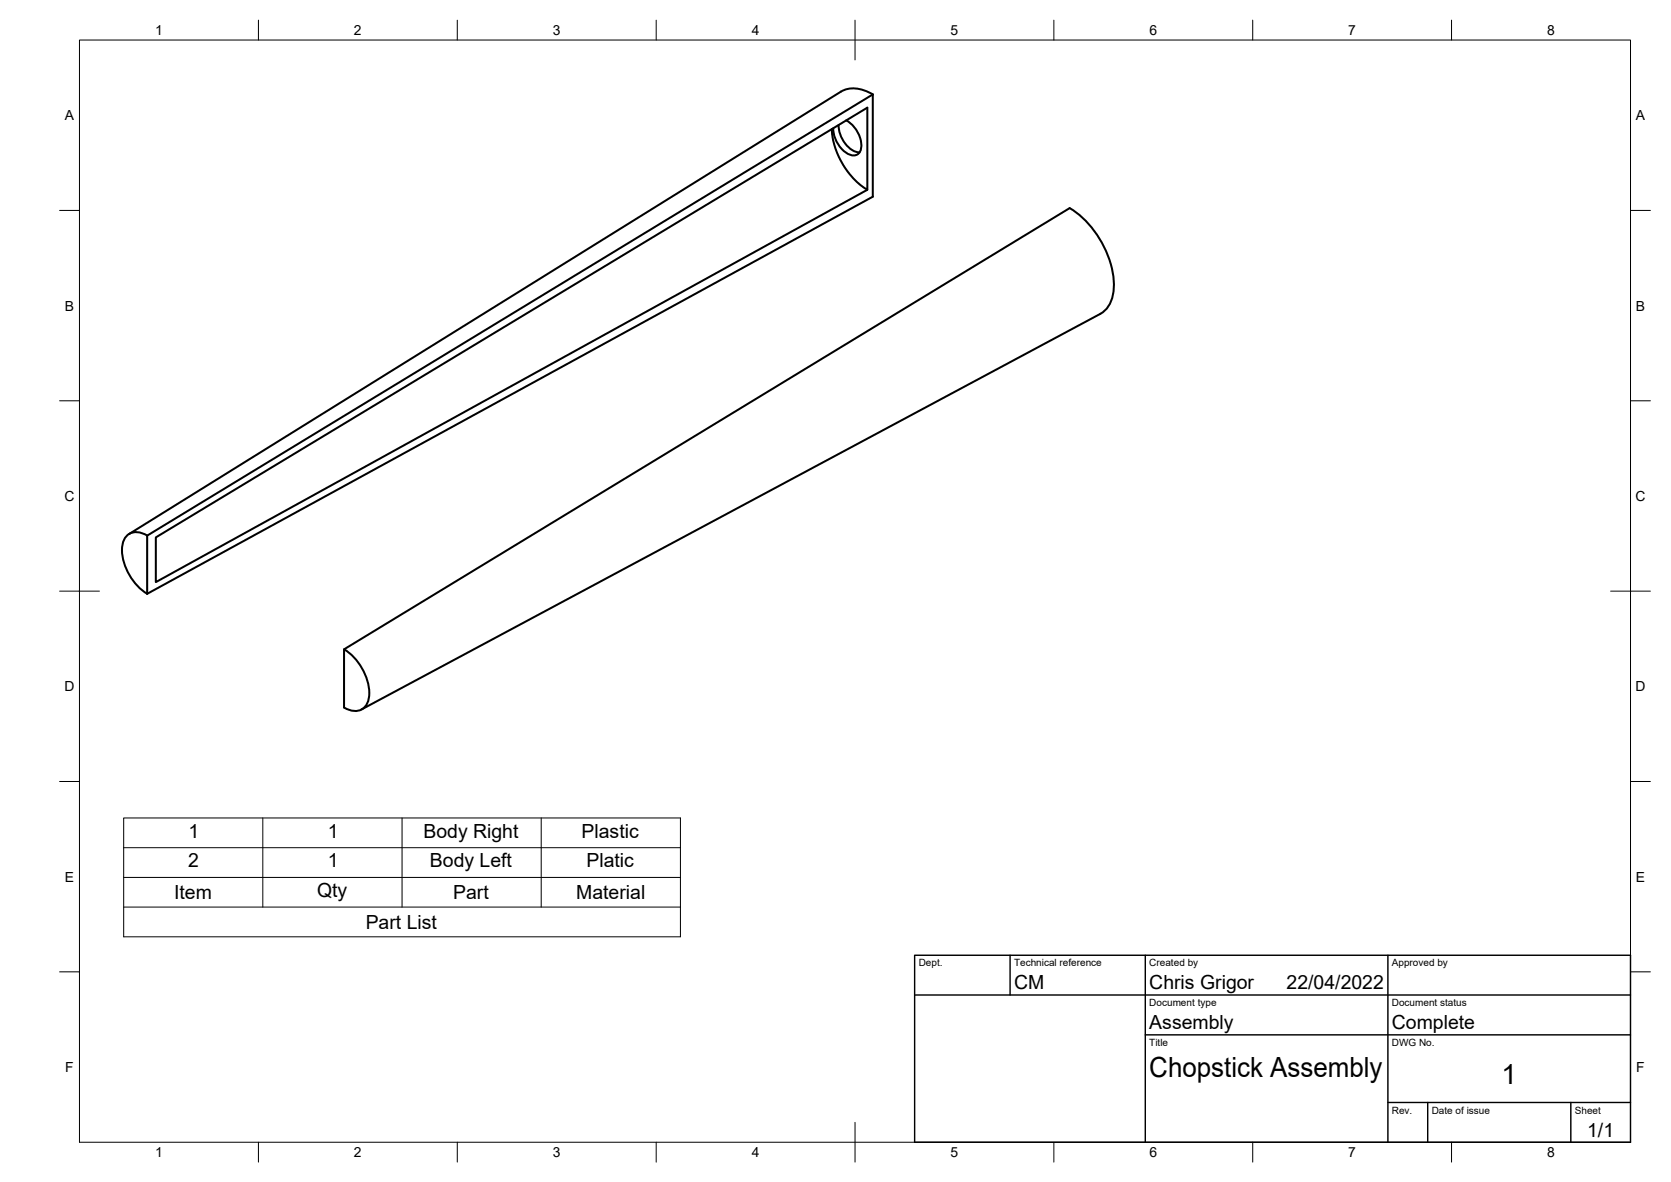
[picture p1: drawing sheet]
<svg xmlns="http://www.w3.org/2000/svg" width="420mm" height="297mm" viewBox="0 0 420 297" stroke-linecap="round" stroke-linejoin="round" font-family="sans-serif">
<!-- layer: Visible -->
<path d="M209.1 32.4l.3 2.7 .7 2.2 1.9 4.1 2.5 3.4 1.7 1.5 1.9 1.4v-20.6l-178.9 108v11.2l178.9-98.6M210.9 31.4a7.3 7.3 0 0 0 4.7 6.9h.5M212.8 30.3a7.4 7.4 0 0 1 3.7 7.2 2.15 2.15 0 0 1-3.7 .9 7.8 7.8 0 0 1-3.3-6.2M219.5 23.7a7.9 7.9 0 0 0-8-.7l-179.1 111.2M268.9 52.3l-182.4 110.9v14.6a4.1 4.1 0 0 0 5.3-.3 8 8 0 0 0 .2-7.5 13.9 13.9 0 0 0-5.5-6.8M269 52.3a24.5 24.5 0 0 1 11.1 19.5 7.7 7.7 0 0 1-3.4 7.1l-185.8 99.4M37 134.6l182.5-110.9v25.7l-182.5 99.8M37 134.6v14.6M37 134.6a4.1 4.1 0 0 0-5.3 .2 8 8 0 0 0-.2 7.6 13.9 13.9 0 0 0 5.5 6.8" fill="none" stroke="#000" stroke-width=".51"/>
<!-- layer: Border -->
<g fill="none" stroke="#000" stroke-width=".25">
<path d="M20 10.1h390v276.9h-390zM65 5.1v5M115 5.1v5M165 5.1v5M215 5.1v10M265 5.1v5M315 5.1v5M365 5.1v5M15 52.9h5M410 52.9h5M15 100.7h5M410 100.7h5"/>
<path d="M15 148.6h10M405 148.6h10M15 196.4h5M410 196.4h5M15 244.2h5M410 244.2h5M65 287v5M115 287v5M165 287v5M215 282.1v9.9M265 287v5M315 287v5"/>
<path d="M365 287v5"/>
</g>
<!-- layer: TitleBlock -->
<path d="M230 240.1h180v46.9h-180zM230 250h180M254 240.1v9.9M288 240.1v46.9M349 240.1v46.9M288 260.1h122M349 277.1h61M359 277.1v9.9M395 277.1v9.9" fill="none" stroke="#000" stroke-width=".36"/>
<!-- layer: BOM -->
<path d="M31.1 205.6h140v29.8h-140zM31.1 213h140M66.1 205.6v22.4M101.1 205.6v22.4M136.1 205.6v22.4M31.1 228h140M31.1 220.5h140" fill="none" stroke="#000" stroke-width=".25"/>
<g font-size="7">
<text x="289" y="270.6">Chopstick Assembly</text>
<text x="377.5" y="272.3">1</text>
</g>
<g font-size="4.9">
<text x="47.4" y="210.5">1</text>
<text x="82.4" y="210.5">1</text>
<text x="106.5" y="210.5">Body Right</text>
<text x="146.2" y="210.5">Plastic</text>
<text x="47.3" y="217.9">2</text>
<text x="82.4" y="217.9">1</text>
<text x="108.1" y="218">Body Left</text>
<text x="147.4" y="217.9">Platic</text>
<text x="43.8" y="225.9">Item</text>
<text x="79.7" y="225.5">Qty</text>
<text x="113.9" y="225.9">Part</text>
<text x="144.9" y="225.9">Material</text>
<text x="91.9" y="233.4">Part List</text>
<text x="255" y="248.5">CM</text>
<text x="289" y="248.5">Chris Grigor</text>
<text x="323.5" y="248.5">22/04/2022</text>
<text x="289" y="258.6">Assembly</text>
<text x="350" y="258.6">Complete</text>
<text x="399.1" y="285.7">1/1</text>
</g>
<g font-size="3.5">
<text x="39" y="8.8">1</text>
<text x="89" y="8.8">2</text>
<text x="139" y="8.8">3</text>
<text x="189" y="8.8">4</text>
<text x="239" y="8.8">5</text>
<text x="289" y="8.8">6</text>
<text x="339" y="8.8">7</text>
<text x="389" y="8.8">8</text>
<text x="16.3" y="30.2">A</text>
<text x="411.3" y="30.2">A</text>
<text x="16.3" y="78">B</text>
<text x="411.3" y="78">B</text>
<text x="16.2" y="125.9">C</text>
<text x="411.2" y="125.9">C</text>
<text x="16.2" y="173.7">D</text>
<text x="411.2" y="173.7">D</text>
<text x="16.3" y="221.6">E</text>
<text x="411.3" y="221.6">E</text>
<text x="16.4" y="269.4">F</text>
<text x="411.4" y="269.4">F</text>
<text x="39" y="290.8">1</text>
<text x="89" y="290.8">2</text>
<text x="139" y="290.8">3</text>
<text x="189" y="290.8">4</text>
<text x="239" y="290.8">5</text>
<text x="289" y="290.8">6</text>
<text x="339" y="290.8">7</text>
<text x="389" y="290.8">8</text>
</g>
<g font-size="2.5">
<text x="231" y="242.9">Dept.</text>
<text x="255" y="242.9">Technical reference</text>
<text x="289" y="242.9">Created by</text>
<text x="350" y="242.9">Approved by</text>
<text x="289" y="252.8">Document type</text>
<text x="350" y="252.8">Document status</text>
<text x="289" y="262.9">Title</text>
<text x="350" y="262.9">DWG No.</text>
<text x="350" y="279.9">Rev.</text>
<text x="360" y="279.9">Date of issue</text>
<text x="396" y="279.9">Sheet</text>
</g>
</svg>
